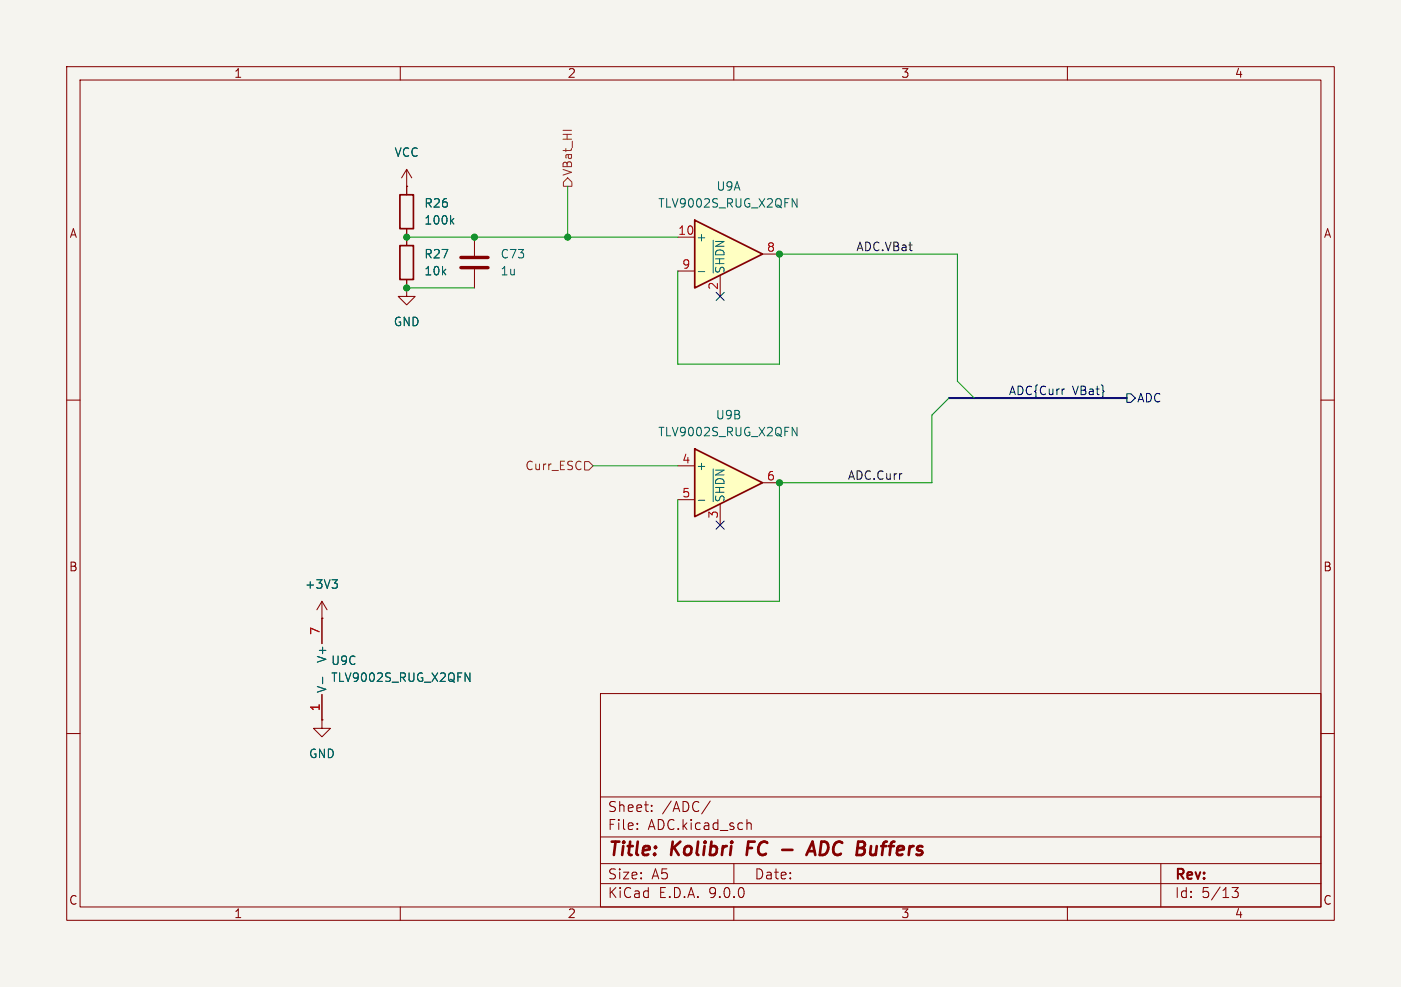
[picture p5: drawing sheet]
<svg xmlns="http://www.w3.org/2000/svg" width="210mm" height="148mm" viewBox="0 0 210 148" stroke-linecap="round" stroke-linejoin="round" font-family="sans-serif">
<path d="M0 0h210v148h-210z" fill="#f5f4ef" stroke="#f5f4ef" stroke-width=".15"/>
<g fill="none" stroke="#840000" stroke-width=".15">
<path d="M10 10h190v128h-190zM12 12h186v124h-186zM60 10v2M110 10v2M160 10v2M61 27.9h.1M61 25.4v3.8M61 34.3v2.5M61 25.4l-.8 1.3M61 25.4l.7 1.3M61 41.9v1.3M10 60h2"/>
<path d="M198 60h2M10 110h2M90 104h108v32h-108zM90 119.5h108M198 110h2M60 136v2M90 132.5h108M90 129.5h108M90 125.5h108M95.5 124.2v.2M95.5 123.5v.1M97.7 121.5v.2"/>
<path d="M97.7 120.8v.1M106.5 120.1l-1.3 1.9M110 136v2M110 129.5v3M112 123.5a.37 .37 0 0 1 .6 .1v.8M160 136v2M174 129.5v6.5M184.7 133.1h.9l-.5 .6a.41 .41 0 0 1 .5 .2v.4l-.1 .2h-.7"/>
</g>
<path d="M112.2 126.2l-.3 2M117.3 127.4h1.5M120.9 128.2l.9-2 .4 2M121.1 127.6h1" fill="none" stroke="#840000" stroke-width=".4"/>
<path d="M59.9 36.8h2.1v5.1h-2.1zM59.9 29.2h2.1v5.1h-2.1z" fill="none" stroke="#840000" stroke-width=".25"/>
<path d="M67.7 33.1l.3 .5M68 32.8l-.5 .4" fill="none" stroke="#006464" stroke-width=".15"/>
<path d="M104.1 67.3l10.2 5.1-10.2 5.1z" fill="#ffffc2"/>
<path d="M104.1 67.3l10.2 5.1-10.2 5.1z" fill="none" stroke="#840000" stroke-width=".25"/>
<g fill="none" stroke="#840000" stroke-width=".15">
<path d="M61 43.2v1.3h1.2l-1.2 1.2-1.3-1.2h1.3M61 43.2h.1M101.6 69.9h2.5M101.6 74.9h2.5M107.9 75.6v3.1M114.3 72.4h2.5M48.3 92.7h.1M48.3 90.2l-.8 1.2M48.3 90.2l.7 1.2M48.3 90.2v6.3M48.3 108v1.2h1.2l-1.2 1.3-1.3-1.3h1.3M48.3 108h.1"/>
<path d="M48.3 104.1v3.9"/>
</g>
<path d="M104.7 75h.9M106.9 70.3v4.9M118.7 64.1l.8 1.2v-1.2M49.8 86.9h.8l-.5 .5M50.3 87.4l.3 .3v.3l-.3 .2M48.4 101.6v.9M69.7 100.9l.7 1.3v-1.3" fill="none" stroke="#006464" stroke-width=".15"/>
<path d="M104.1 33l10.2 5.1-10.2 5.1z" fill="#ffffc2"/>
<path d="M104.1 33l10.2 5.1-10.2 5.1z" fill="none" stroke="#840000" stroke-width=".25"/>
<g fill="none" stroke="#840000" stroke-width=".15">
<path d="M61 27.9h.1M61 27.9v1.3M61 34.3v2.5M71.1 35.6v2.8M101.6 35.6h2.5M114.3 38.1h2.5M61 43.2h.1M61 41.9v1.3M71.1 40.4v2.8M101.6 40.6h2.5M107.9 41.3v3.2M48.3 92.7h.1"/>
<path d="M48.3 92.7v3.8M48.3 108h.1M48.3 104.1v3.9"/>
</g>
<path d="M67.7 33.1l.3 .5M68 32.8l-.5 .4M106.9 36v4.9M118.7 29.8l.8 1.3v-1.3M104.7 40.7h.9M49.8 86.9h.8l-.5 .5M50.3 87.4l.3 .3v.3l-.3 .2M48.4 101.6v.9M69.7 100.9l.7 1.3v-1.3" fill="none" stroke="#006464" stroke-width=".15"/>
<path d="M69.1 38.6h4.1M69.1 40.1h4.1" fill="none" stroke="#840000" stroke-width=".51"/>
<path d="M84.5 27.3l.6-.6 .6 .6v.6h-1.2zM87.6 69.2h.7l.6 .7-.6 .6h-.7z" fill="none" stroke="#725600" stroke-width=".15"/>
<path d="M107.3 43.8l1.3 1.3M108.6 43.8l-1.3 1.3M159.5 58.3h.1M168.9 59.1h.6l.7 .6-.7 .6h-.6zM107.3 78.1l1.3 1.2M108.6 78.1l-1.3 1.2" fill="none" stroke="#000084" stroke-width=".15"/>
<path d="M142.2 59.7h26.7" fill="none" stroke="#000084" stroke-width=".3"/>
<path d="M61 35.6h40.6M85.1 27.9v7.7M61 43.2h10.1M101.6 40.6v14h15.2v-16.5h26.7v19.1l2.5 2.5M142.2 59.7l-2.5 2.5v10.2h-22.9v17.8h-15.2v-15.3M88.9 69.9h12.7" fill="none" stroke="#009600" stroke-width=".15"/>
<g fill="#009600" stroke="#009600" stroke-width=".15">
<circle cx="116.8" cy="38.1" r=".46"/>
<circle cx="116.8" cy="72.4" r=".46"/>
<circle cx="71.1" cy="35.6" r=".46"/>
<circle cx="85.1" cy="35.6" r=".46"/>
<circle cx="61" cy="43.2" r=".46"/>
<circle cx="61" cy="35.6" r=".46"/>
</g>
<g font-size="2.8" fill="#840000">
<text x="91" y="128.9">Title:</text>
<text x="100.7" y="128.9">Kolibri</text>
<text x="112.8" y="128.9">FC</text>
<text x="123.6" y="128.9">ADC Buffers</text>
</g>
<g font-size="2.1" fill="#840000">
<text x="91" y="124.7">File:</text>
<text x="91" y="122">Sheet:</text>
<text x="97.1" y="124.7">ADC.kicad_sch</text>
<text x="99.2" y="122">/ADC/</text>
<text x="91" y="134.9">KiCad</text>
<text x="91" y="132.1">Size:</text>
<text x="97.7" y="132.1">A5</text>
<text x="98.7" y="134.9">E.D.A.</text>
<text x="106.3" y="134.9">9.0.0</text>
<text x="113" y="132.1">Date:</text>
<text x="176" y="132.3">Rev:</text>
<text x="176" y="134.9">Id:</text>
<text x="180.1" y="134.9">5/13</text>
</g>
<g font-size="1.8" fill="#840000">
<text x="35" y="11.9">1</text>
<text x="85" y="11.9">2</text>
<text x="135" y="11.9">3</text>
<text x="185" y="11.9">4</text>
<text x="10.3" y="35.9">A</text>
<text x="198.4" y="35.9">A</text>
<text x="10.3" y="85.9">B</text>
<text x="198.3" y="85.9">B</text>
<text x="10.3" y="135.9">C</text>
<text x="35" y="137.9">1</text>
<text x="85" y="137.9">2</text>
<text x="135" y="137.9">3</text>
<text x="185" y="137.9">4</text>
<text x="198.3" y="135.9">C</text>
</g>
<g font-size="1.8" fill="#006464">
<text x="59" y="23.7">VCC</text>
<text x="107.3" y="28.8">U9A</text>
<text x="63.5" y="31.3">R26</text>
<text x="63.5" y="33.9">100k</text>
<text x="98.6" y="31.3">TLV9002S_RUG_X2QFN</text>
<text x="63.5" y="41.5">10k</text>
<text x="63.5" y="39">R27</text>
<text x="74.9" y="41.5">1u</text>
<text x="74.9" y="39">C73</text>
<text x="104.3" y="36.4">+</text>
<text x="108.8" y="41.1" transform="rotate(-90 108.8 41.1)">~{SHDN}</text>
<text x="58.9" y="49.1">GND</text>
<text x="98.6" y="65.6">TLV9002S_RUG_X2QFN</text>
<text x="107.2" y="63.1">U9B</text>
<text x="104.3" y="70.7">+</text>
<text x="108.8" y="75.4" transform="rotate(-90 108.8 75.4)">~{SHDN}</text>
<text x="45.6" y="88.5">+3V3</text>
<text x="49.1" y="99.5" transform="rotate(-90 49.1 99.5)">V+</text>
<text x="49.5" y="99.9">U9C</text>
<text x="49.1" y="104" transform="rotate(-90 49.1 104)">V-</text>
<text x="49.5" y="102.5">TLV9002S_RUG_X2QFN</text>
<text x="46.2" y="113.9">GND</text>
</g>
<g font-size="1.8" fill="#725600">
<text x="86" y="26.5" transform="rotate(-90 86 26.5)">VBat_HI</text>
<text x="78.6" y="70.7">Curr_ESC</text>
</g>
<g font-size="1.8" fill="#a90000">
<text x="101.6" y="35.3">10</text>
<text x="102.2" y="40.4">9</text>
<text x="114.9" y="37.8">8</text>
<text x="107.7" y="43.6" transform="rotate(-90 107.7 43.6)">2</text>
<text x="102.2" y="69.6">4</text>
<text x="102.2" y="74.7">5</text>
<text x="107.7" y="77.9" transform="rotate(-90 107.7 77.9)">3</text>
<text x="114.9" y="72.1">6</text>
<text x="48" y="95.3" transform="rotate(-90 48 95.3)">7</text>
<text x="48" y="106.8" transform="rotate(-90 48 106.8)">1</text>
</g>
<g font-size="1.8" fill="#0f0f0f">
<text x="128.3" y="37.8">ADC.VBat</text>
<text x="127" y="72">ADC.Curr</text>
</g>
<g font-size="1.8" fill="#000084">
<text x="151.1" y="59.3">ADC{Curr</text>
<text x="160.8" y="59.3">VBat}</text>
<text x="170.4" y="60.6">ADC</text>
</g>
</svg>
